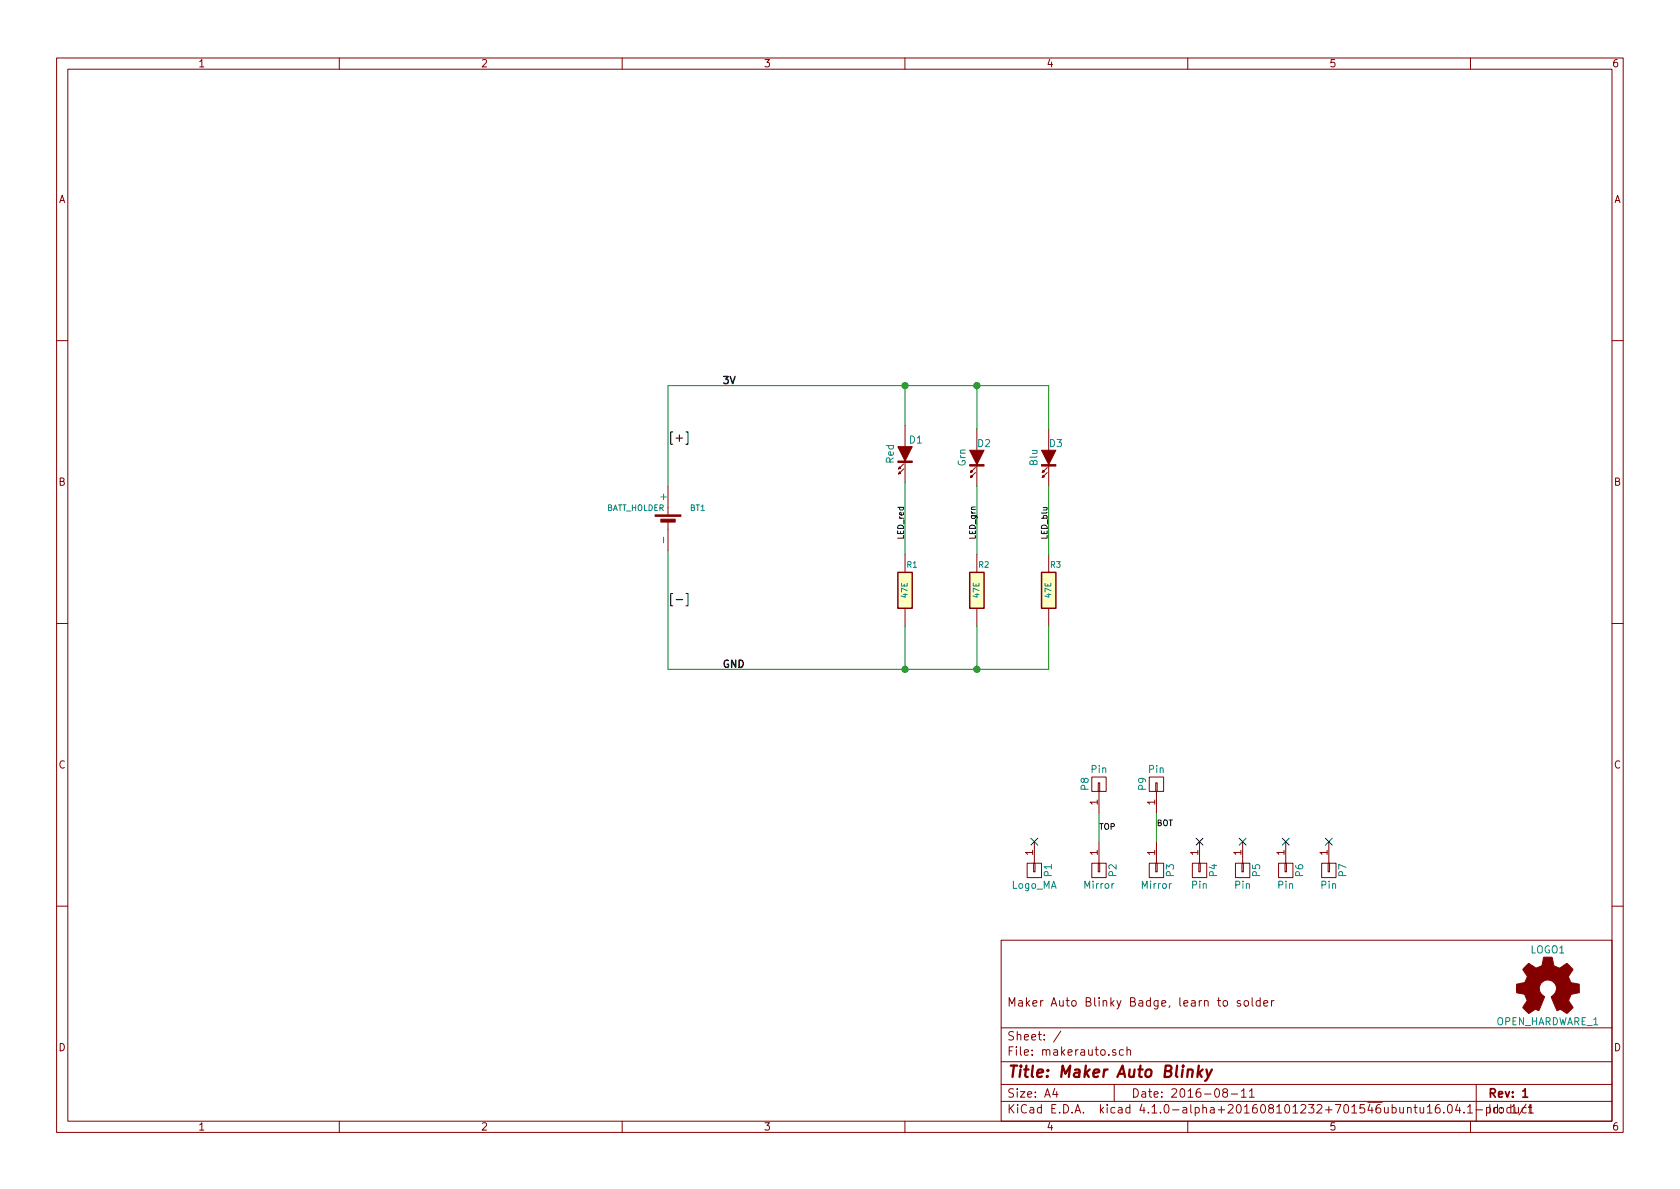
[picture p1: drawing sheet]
<svg xmlns="http://www.w3.org/2000/svg" width="297mm" height="210mm" viewBox="0 0 297 210" stroke-linecap="round" stroke-linejoin="round" font-family="sans-serif">
<g fill="none" stroke="#840000" stroke-width=".18">
<path d="M10 10.3h277v189.9h-277zM12 12.2h273v186.1h-273zM60 10.3v1.9M110 10.3v1.9M160 10.3v1.9M210 10.3v1.9M260 10.3v1.9M10 60.2h2M160 75.2v3.8M172.7 75.8v3.8M185.4 75.8v3.8M285 60.2h2"/>
<path d="M118.1 86v5.1M118.1 92.3v5.1M159.8 82l-.9 .9 .4-.1-.3-.3-.1 .4M159.8 82.9l-.9 .9 .4-.1-.3-.3-.1 .4M160 81.5v3.8M160 98v3.2M172.5 82.7l-.9 .9 .4-.2-.3-.2-.1 .4M172.5 83.6l-.9 .8 .4-.1-.3-.2-.1 .3M172.7 82.2v3.8M172.7 98v3.2M185.2 82.7l-.9 .9 .4-.2-.3-.2-.1 .4M185.2 83.6l-.9 .8 .4-.1-.3-.2-.1 .3"/>
<path d="M185.4 82.2v3.8M185.4 98v3.2M10 110.3h2M160 107.6v3.1M172.7 107.6v3.1M185.4 107.6v3.1M285 110.3h2M193 137.4h2.6v2.5h-2.6zM194.2 138.4h.2v1.5h-.2zM194.3 139.9v3.9M203.2 137.4h2.5v2.5h-2.5zM204.3 138.4h.3v1.5h-.3z"/>
<path d="M204.5 139.9v3.9M181.6 152.6h2.5v2.6h-2.5zM182.8 152.6h.2v1.6h-.2zM182.9 148.8v3.8M193 152.6h2.6v2.6h-2.6zM194.2 152.6h.2v1.6h-.2zM194.3 148.8v3.8M203.2 152.6h2.5v2.6h-2.5zM204.3 152.6h.3v1.6h-.3zM204.5 148.8v3.8M210.8 152.6h2.6v2.6h-2.6zM212 152.6h.2v1.6h-.2z"/>
<path d="M212.1 148.8v3.8M218.4 152.6h2.6v2.6h-2.6zM219.6 152.6h.2v1.6h-.2zM219.7 148.8v3.8M226.1 152.6h2.5v2.6h-2.5zM227.2 152.6h.3v1.6h-.3zM227.3 148.8v3.8M233.7 152.6h2.5v2.6h-2.5zM234.8 152.6h.3v1.6h-.3zM234.9 148.8v3.8M10 160.2h2M177 166.3h108v32h-108z"/>
<path d="M216.3 177.1l.2-.2 .5 .2v.7l-.3 .1-.4-.1zM219.3 177l-.4-.1-.2 .2 .1 .3 .5 .1v.3h-.6M220 177.1l.2-.2 .5 .2v.7l-.3 .1-.4-.1zM221.4 176.4v1.3l.2 .2M222.8 177l-.4-.1-.3 .3 .1 .6 .2 .1 .4-.1M222.8 176.4v1.5M223.4 177.4l.8-.1-.1-.3-.4-.1-.3 .2 .1 .7h.6M224.8 176.9v1M225.2 176.9l-.3 .1-.1 .2M285 160.2h2M60 198.3v1.9M110 198.3v1.9"/>
<path d="M160 198.3v1.9M177 194.8h108M177 191.8h108M177 187.8h108M177 181.8h108M186.5 192.5l-.4 1h1M186.8 193v1M187.6 182.3l-1.3 2M197 191.8v3M197.3 185.7l-.4-.1-.2 .2 .1 .2 .5 .2v.3h-.6M198.6 185.7l-.4-.1-.3 .3 .1 .6 .2 .1 .4-.1M199.3 185.7l.2-.1 .3 .1 .1 .9"/>
<path d="M199.3 185.1v1.5M210 198.3v1.9M216.5 193.2l-.3-.3 .1-.2a.48 .48 0 0 1 .6-.1l.1 .2-.1 .3-.6 .1a.48 .48 0 0 0 0 .7l.2 .1 .5-.1v-.4l-.2-.3M217.7 193.5h1.1M219.5 193l.4-.5v1.5M219.5 194h.8M220.9 193l.4-.5v1.5M220.9 194h.9M252.3 195.8l.5-.5v1.5M252.3 196.8h.9M254.5 195.3a.62 .62 0 0 0-.7 .7v.7l.3 .1 .5-.1v-.5l-.1-.2-.4-.1-.3 .3M255.3 196.7v.1"/>
<path d="M256.1 195.5l.3-.2a.94 .94 0 0 1 0 1.5l-.4-.3-.1-.6zM257.7 195.2l-.3 1.1h.9M258.1 195.8v1M258.9 196.7v.1M259.5 195.8l.4-.5v1.5M259.5 196.8h.8M260 198.3v1.9M261 196.3h1.1M261 191.8v6.5M269.8 195.2l-1.2 2M269.8 195.9l-.4-.1-.3 .3 .1 .6 .2 .1 .4-.1M270.3 195.8l.4-.5v1.5"/>
<path d="M270.3 196.8h.8M270.3 195.8h.5M270.5 195.3v1.3l.3 .2"/>
</g>
<path d="M269.2 193l.5-.5v1.5M269.2 194h.9" fill="none" stroke="#840000" stroke-width=".3"/>
<path d="M212 188.4l-.3 2M212 189.7l.5 .7M212.6 189.1l-.8 .8M213.3 189.1l.3 1.3M214.3 189.1l-.9 1.8-.3 .2" fill="none" stroke="#840000" stroke-width=".41"/>
<g fill="#840000" stroke="#840000" stroke-width=".18">
<path d="M158.7 81.5h2.6v.3h-2.6z"/>
<path d="M158.7 79h2.6l-1.3 2.5z"/>
<path d="M171.4 82.2h2.6v.2h-2.6z"/>
<path d="M171.4 79.6h2.6l-1.3 2.6z"/>
<path d="M184.1 82.2h2.6v.2h-2.6z"/>
<path d="M184.1 79.6h2.6l-1.3 2.6z"/>
<path d="M115.8 91.1h4.6v.2h-4.6z"/>
<path d="M116.8 91.8h2.6v.5h-2.6z"/>
<path d="M269.7 170.9l.6-.5 .9 .5a.62 .62 0 0 0 1 0h.2a1.62 1.62 0 0 0 .5-1.4l.1-.2h1.4l.2 .7a.74 .74 0 0 0 .7 1l.5 .2 1.3-.8 1 1-.4 .7a.75 .75 0 0 0-.2 1.2l.2 .5 1.5 .2v1.5l-1.4 .3-.1 .1a1.23 1.23 0 0 0-.2 1.2l.6 1-.1 .2-1 .9-.8-.5a.54 .54 0 0 0-.8 0l-1.1-2.4a2.33 2.33 0 0 0 .9-1.9 1.54 1.54 0 0 0-2.5-.7 1.54 1.54 0 0 0 .4 2.6l-1.1 2.4a.69 .69 0 0 0-1.1 .1l-.6 .4-1.1-1.1 .8-1.1-.2-.6a.71 .71 0 0 0-.9-.7l-.8-.2v-1.5h.5a1.11 1.11 0 0 0 1.2-.8 .72 .72 0 0 0-.2-1.1l-.4-.7z"/>
</g>
<path d="M121.3 76.4h.3v2.2h-.3M118.9 104.9h-.3v2.2h.3M119.5 106h1.2M121.3 104.9h.3v2.2h-.3" fill="none" stroke="#000" stroke-width=".18"/>
<g fill="#ffffc2" stroke="#ffffc2" stroke-width=".18">
<path d="M158.7 101.2h2.6v6.4h-2.6z"/>
<path d="M171.4 101.2h2.6v6.4h-2.6z"/>
<path d="M184.1 101.2h2.6v6.4h-2.6z"/>
</g>
<path d="M158.7 101.2h2.6v6.4h-2.6zM171.4 101.2h2.6v6.4h-2.6zM184.1 101.2h2.6v6.4h-2.6z" fill="none" stroke="#840000" stroke-width=".25"/>
<path d="M160 68.2v7M172.7 68.2v7.6M185.4 75.8v-7.6h-67.3v17.8M118.1 97.4v21h67.3v-7.7M160 85.3v12.7M172.7 86v12M185.4 86v12M160 110.7v7.7M172.7 110.7v7.7M194.3 143.8v5M204.5 143.8v5" fill="none" stroke="#008400" stroke-width=".18"/>
<g fill="#008400" stroke="#008400" stroke-width=".25">
<circle cx="160" cy="68.2" r=".51"/>
<circle cx="172.7" cy="68.2" r=".51"/>
<circle cx="172.7" cy="118.4" r=".51"/>
<circle cx="160" cy="118.4" r=".51"/>
</g>
<path d="M182.3 148.2l1.2 1.2M183.5 148.2l-1.2 1.2M211.5 148.2l1.2 1.2M212.7 148.2l-1.2 1.2M219.1 148.2l1.2 1.2M220.3 148.2l-1.2 1.2M226.7 148.2l1.2 1.2M227.9 148.2l-1.2 1.2M234.3 148.2l1.3 1.2M235.6 148.2l-1.3 1.2" fill="none" stroke="#000084" stroke-width=".18"/>
<text font-size="2.8" fill="#840000" x="178" y="190.5">Title: Maker Auto Blinky</text>
<text font-size="2.1" x="118.1" y="78.1">[+]</text>
<g font-size="2.1" fill="#840000">
<text x="178" y="178">Maker Auto Blinky Badge, learn to solder</text>
<text x="178" y="184">Sheet: /</text>
<text x="178" y="186.7">File: makerauto.sch</text>
<text x="178" y="196.9">KiCad E.D.A. kicad 4.1.0-alpha+201608101232+701546ubuntu16.04.1-product</text>
<text x="178" y="194.1">Size: A4</text>
<text x="200" y="194.1">Date: 2016-08-11</text>
<text x="263" y="194.1">Rev: 1</text>
<text x="263" y="196.9">Id: 1/1</text>
</g>
<g font-size="1.8" fill="#840000">
<text x="35" y="11.9">1</text>
<text x="85" y="11.9">2</text>
<text x="135" y="11.9">3</text>
<text x="185" y="11.9">4</text>
<text x="235" y="11.9">5</text>
<text x="285" y="11.9">6</text>
<text x="10.4" y="35.9">A</text>
<text x="285.4" y="35.9">A</text>
<text x="10.4" y="85.9">B</text>
<text x="285.4" y="85.9">B</text>
<text x="10.4" y="135.9">C</text>
<text x="285.4" y="135.9">C</text>
<text x="194.1" y="142.3" transform="rotate(-90 194.1 142.3)">1</text>
<text x="204.2" y="142.3" transform="rotate(-90 204.2 142.3)">1</text>
<text x="182.7" y="151.2" transform="rotate(-90 182.7 151.2)">1</text>
<text x="194.1" y="151.2" transform="rotate(-90 194.1 151.2)">1</text>
<text x="204.2" y="151.2" transform="rotate(-90 204.2 151.2)">1</text>
<text x="211.9" y="151.2" transform="rotate(-90 211.9 151.2)">1</text>
<text x="219.5" y="151.2" transform="rotate(-90 219.5 151.2)">1</text>
<text x="227.1" y="151.2" transform="rotate(-90 227.1 151.2)">1</text>
<text x="234.7" y="151.2" transform="rotate(-90 234.7 151.2)">1</text>
<text x="10.4" y="185.9">D</text>
<text x="285.4" y="185.9">D</text>
<text x="35" y="199.9">1</text>
<text x="85" y="199.9">2</text>
<text x="135" y="199.9">3</text>
<text x="185" y="199.9">4</text>
<text x="235" y="199.9">5</text>
<text x="285" y="199.9">6</text>
</g>
<g font-size="1.8">
<text x="127.6" y="67.9">3V</text>
<text x="127.6" y="118.1">GND</text>
</g>
<g font-size="1.8" fill="#008484">
<text x="158" y="81.9" transform="rotate(-90 158 81.9)">Red</text>
<text x="160.8" y="78.4">D1</text>
<text x="170.7" y="82.5" transform="rotate(-90 170.7 82.5)">Grn</text>
<text x="172.9" y="79.1">D2</text>
<text x="183.4" y="82.3" transform="rotate(-90 183.4 82.3)">Blu</text>
<text x="185.6" y="79.1">D3</text>
<text x="117.9" y="88.4" transform="rotate(-90 117.9 88.4)">+</text>
<text x="117.9" y="95.8" transform="rotate(-90 117.9 95.8)">-</text>
<text x="192.9" y="136.7">Pin</text>
<text x="203.1" y="136.7">Pin</text>
<text x="192.5" y="139.7" transform="rotate(-90 192.5 139.7)">P8</text>
<text x="202.6" y="139.7" transform="rotate(-90 202.6 139.7)">P9</text>
<text x="186" y="155" transform="rotate(-90 186 155)">P1</text>
<text x="197.4" y="155" transform="rotate(-90 197.4 155)">P2</text>
<text x="207.6" y="155" transform="rotate(-90 207.6 155)">P3</text>
<text x="215.2" y="155" transform="rotate(-90 215.2 155)">P4</text>
<text x="222.8" y="155" transform="rotate(-90 222.8 155)">P5</text>
<text x="230.4" y="155" transform="rotate(-90 230.4 155)">P6</text>
<text x="238" y="155" transform="rotate(-90 238 155)">P7</text>
<text x="178.9" y="157.2">Logo_MA</text>
<text x="191.8" y="157.2">Mirror</text>
<text x="201.9" y="157.2">Mirror</text>
<text x="210.7" y="157.2">Pin</text>
<text x="218.3" y="157.2">Pin</text>
<text x="226" y="157.2">Pin</text>
<text x="233.6" y="157.2">Pin</text>
<text x="270.6" y="168.6">LOGO1</text>
<text x="264.5" y="181.3">OPEN_HARDWARE_1</text>
</g>
<g font-size="1.4" fill="#008484">
<text x="107.2" y="90.3">BATT_HOLDER</text>
<text x="122" y="90.3">BT1</text>
<text x="160.4" y="100.4">R1</text>
<text x="173.1" y="100.4">R2</text>
<text x="185.8" y="100.4">R3</text>
<text x="160.5" y="105.6" transform="rotate(-90 160.5 105.6)">47E</text>
<text x="173.2" y="105.6" transform="rotate(-90 173.2 105.6)">47E</text>
<text x="185.9" y="105.6" transform="rotate(-90 185.9 105.6)">47E</text>
</g>
<g font-size="1.4">
<text x="159.8" y="95.5" transform="rotate(-90 159.8 95.5)">LED_red</text>
<text x="172.5" y="95.5" transform="rotate(-90 172.5 95.5)">LED_grn</text>
<text x="185.2" y="95.5" transform="rotate(-90 185.2 95.5)">LED_blu</text>
<text x="194.3" y="146.7">TOP</text>
<text x="204.5" y="146.1">BOT</text>
</g>
</svg>
